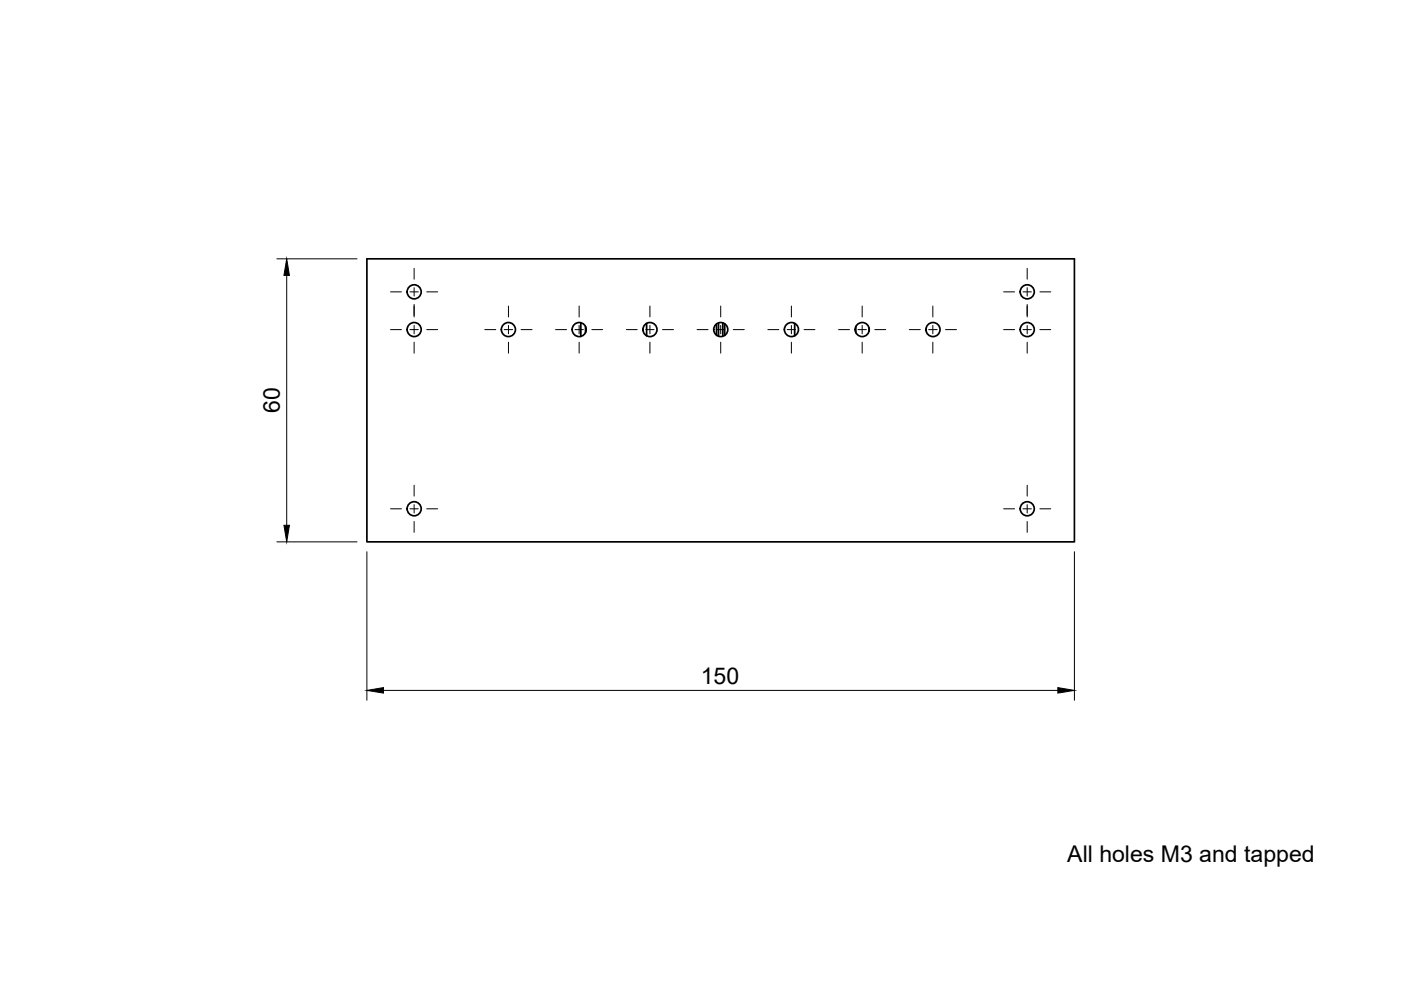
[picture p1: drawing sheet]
<svg xmlns="http://www.w3.org/2000/svg" width="297mm" height="210mm" viewBox="0 0 297 210" stroke-linecap="round" stroke-linejoin="round" font-family="sans-serif">
<!-- layer: Visible -->
<g fill="none" stroke="#000" stroke-width=".36">
<path d="M77.8 54.9h150v60h-150zM123.1 68.4v2.9M124.1 69.2v1.3M137.1 68.6v2.6M151.9 68.7v2.4M152.3 68.4v2.9M153.2 68.4v2.9M153.6 68.7v2.4M168.5 68.6v2.6M181.4 69.2v1.3M184.3 69.5v.7"/>
<circle cx="87.8" cy="69.9" r="1.49"/>
<circle cx="87.8" cy="61.9" r="1.49"/>
<circle cx="107.8" cy="69.9" r="1.49"/>
<circle cx="122.8" cy="69.9" r="1.49"/>
<circle cx="137.8" cy="69.9" r="1.49"/>
<circle cx="152.8" cy="69.9" r="1.49"/>
<circle cx="167.8" cy="69.9" r="1.49"/>
<circle cx="182.8" cy="69.9" r="1.49"/>
<circle cx="197.8" cy="69.9" r="1.49"/>
<circle cx="217.8" cy="69.9" r="1.49"/>
<circle cx="217.8" cy="61.9" r="1.49"/>
<circle cx="87.8" cy="107.9" r="1.49"/>
<circle cx="217.8" cy="107.9" r="1.49"/>
</g>
<!-- layer: Smart Centers -->
<g fill="none" stroke="#000" stroke-width=".21">
<path d="M87.8 56.9v2.3M217.8 56.9v2.3M82.8 61.9h2.3M82.8 69.9h2.3M86.9 61.9h1.8M86.9 69.9h1.8M87.8 61v1.8M87.8 64.6v2.6M87.8 69v1.8M87.8 72.6v2.3M90.5 61.9h2.3M90.5 69.9h2.3"/>
<path d="M102.8 69.9h2.3M106.9 69.9h1.8M107.8 64.9v2.3M107.8 69v1.8M107.8 72.6v2.3M110.5 69.9h2.3M117.8 69.9h2.3M121.9 69.9h1.8M122.8 64.9v2.3M122.8 69v1.8M122.8 72.6v2.3M125.5 69.9h2.3"/>
<path d="M132.8 69.9h2.3M136.9 69.9h1.8M137.8 64.9v2.3M137.8 69v1.8M137.8 72.6v2.3M140.5 69.9h2.3M147.8 69.9h2.3M151.9 69.9h1.8M152.8 64.9v2.3M152.8 69v1.8M152.8 72.6v2.3M155.5 69.9h2.3"/>
<path d="M162.8 69.9h2.3M166.9 69.9h1.8M167.8 64.9v2.3M167.8 69v1.8M167.8 72.6v2.3M170.5 69.9h2.3M177.8 69.9h2.3M181.9 69.9h1.8M182.8 64.9v2.3M182.8 69v1.8M182.8 72.6v2.3M185.5 69.9h2.3"/>
<path d="M192.8 69.9h2.3M196.9 69.9h1.8M197.8 64.9v2.3M197.8 69v1.8M197.8 72.6v2.3M200.5 69.9h2.3M212.8 61.9h2.3M212.8 69.9h2.3M216.9 61.9h1.8M216.9 69.9h1.8M217.8 61v1.8M217.8 64.6v2.6"/>
<path d="M217.8 69v1.8M217.8 72.6v2.3M220.5 61.9h2.3M220.5 69.9h2.3M82.8 107.9h2.3M86.9 107.9h1.8M87.8 102.9v2.3M87.8 107v1.8M87.8 110.6v2.3M90.5 107.9h2.3M212.8 107.9h2.3M216.9 107.9h1.8"/>
<path d="M217.8 102.9v2.3M217.8 107v1.8M217.8 110.6v2.3M220.5 107.9h2.3"/>
</g>
<!-- layer: FD_Dimensions -->
<path d="M58.7 54.9h17M60.8 58.4v53M58.7 114.9h17M77.8 117v31.5M227.8 117v31.5M81.3 146.4h143" fill="none" stroke="#000" stroke-width=".21"/>
<path d="M60.8 54.9l.6 3.5h-1.2zM60.2 111.4h1.2l-.6 3.5zM77.8 146.4l3.5-.6v1.2zM224.3 145.8l3.5 .6-3.5 .6z" fill="#000" stroke="#000" stroke-width=".21"/>
<g font-size="4.9">
<text x="59.3" y="87.6" transform="rotate(-90 59.3 87.6)">60</text>
<text x="148.6" y="144.9">150</text>
<text x="226.3" y="182.8">All holes M3 and tapped</text>
</g>
</svg>
